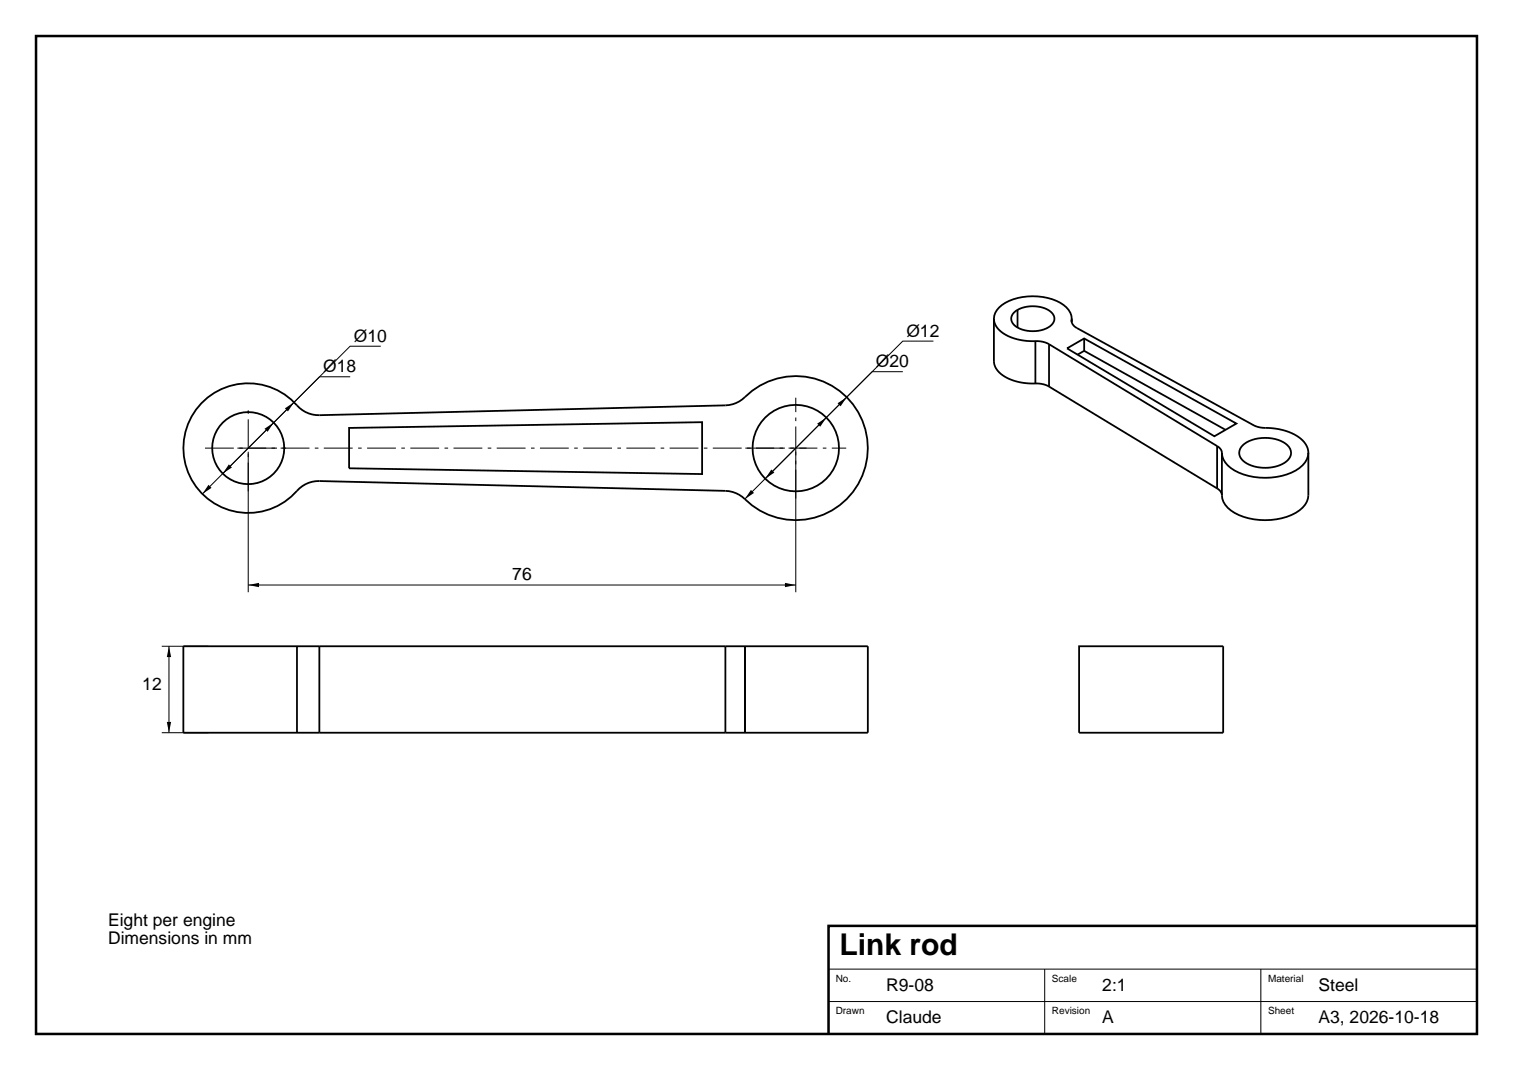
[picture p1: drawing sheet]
<svg xmlns="http://www.w3.org/2000/svg" width="420mm" height="297mm" viewBox="0 0 420 297" stroke-linecap="round" stroke-linejoin="round" font-family="sans-serif">
<path d="M10 10h400v277h-400zM410 257h-180v30" fill="none" stroke="#000" stroke-width=".7" stroke-linecap="butt"/>
<g fill="none" stroke="#000" stroke-width=".28">
<path d="M105.7 96.1h-8.5l-35.4 35.4M259.1 94.7h-8.5l-38.2 38.2M97.2 104.6h-8.5l-32.5 32.5M250.6 103.2h-8.5l-35.3 35.3M68.9 125.4v39M220.9 125.4v39M44.9 179.4h13M46.9 179.4v24M68.9 162.4h152M44.9 203.4h13M230 269h180M230 278h180"/>
<path d="M290 269v18M350 269v18"/>
</g>
<g fill="none" stroke="#000" stroke-width=".5">
<path d="M275.9 88.5v11.7a6.2 6.2 0 0 0 4.6 5.1 29 29 0 0 0 8.5 1.2l2.2 .8M281.5 86.7a8.5 8.5 0 0 1 10.5 .1 2.45 2.45 0 0 1-1.1 4.1 8.9 8.9 0 0 1-9.4-.7 2.21 2.21 0 0 1-.4-3zM282.5 86v4.9M287.4 94.7v11.7M291.2 95.5l-1.2-.5-1.4-.3a17.4 17.4 0 0 1-10.7-2.6 4.3 4.3 0 0 1 .2-7.4 16.3 16.3 0 0 1 17.2 0 4.2 4.2 0 0 1 2.2 3.9l.2 1.3 1.3 1.2 49 27 2.2 .6a18.2 18.2 0 0 1 11 3.2 4.8 4.8 0 0 1-.5 8 18.1 18.1 0 0 1-19 0 5.6 5.6 0 0 1-2.5-4.2M291.2 95.5l46.7 28.3M291.2 95.5v11.8M296.2 96.7l4.8-2.7 42.2 23.6-6.1 3.5zM297.5 88.5v.9M299.1 98.4l1.9-1 39.2 21.9M301 94v3.4M55.9 111.9a18.1 18.1 0 0 1 27.2 1.3 8 8 0 0 0 5.5 2l112.8-2.7a8 8 0 0 0 5.4-2.3 20 20 0 0 1 28.5 .4 20 20 0 0 1-.8 28.5 20 20 0 0 1-28.5-1.2 8 8 0 0 0-4.6-1.7l-112.8-2.7a8 8 0 0 0-6.2 2.7 18 18 0 0 1-25.7 1.5 18 18 0 0 1-.8-25.8z"/>
<path d="M96.9 118.8l98-1.6v14.4l-98-1.6zM291.2 107.3l46.7 28.3M337.9 135.6l.9 .9 .4 1M337.9 123.8l.9 .9 .4 1M337.9 123.8v11.8M339.2 125.7v11.8M345 123.6a10.4 10.4 0 0 1 12.4 0 2.64 2.64 0 0 1 .5 3.6l-.1 .1a9.7 9.7 0 0 1-13.3 0 2.67 2.67 0 0 1 .5-3.7zM363.2 125.7v11.8a6.4 6.4 0 0 1-4.7 5.4 18.4 18.4 0 0 1-16.8-1.2 5.6 5.6 0 0 1-2.5-4.2M82.4 179.4v24M88.6 179.4h-37.7v24h37.7M88.6 179.4h112.8M88.6 179.4v24"/>
<path d="M201.4 179.4h5.4M201.4 179.4v24M206.8 179.4h34.1v24h-34.1M206.8 179.4v24M299.5 179.4h40v24h-40zM88.6 203.4h112.8M201.4 203.4h5.4"/>
<circle cx="68.9" cy="124.4" r="10"/>
<circle cx="220.9" cy="124.4" r="12"/>
</g>
<path d="M56.9 124.4h24M65.9 124.4h158M68.9 136.4v-24M206.9 124.4h28M220.9 138.4v-28" fill="none" stroke="#000" stroke-width=".28" stroke-dasharray="8 1.5 1 1.5" stroke-linecap="butt"/>
<path d="M73.4 119l2.6-1.7-1.7 2.6zM79.1 113.4l2.5-1.7-1.7 2.5zM226.8 117.6l2.6-1.7-1.7 2.5zM232.5 111.9l2.5-1.7-1.7 2.6zM57.9 134.6l.8 .8-2.5 1.7zM63.5 128.9l.9 .9-2.6 1.7zM208.5 136l.8 .8-2.5 1.7zM214.1 130.3l.9 .9-2.6 1.7zM46.9 179.4l.6 3h-1.2zM68.9 162.4l3-.6v1.2zM217.9 161.8l3 .6-3 .6zM46.3 200.4h1.2l-.6 3z" fill="#000"/>
<text font-size="8.3" x="233" y="265">Link rod</text>
<g font-size="4.9">
<text x="98.2" y="94.9">Ø10</text>
<text x="251.6" y="93.5">Ø12</text>
<text x="243.1" y="102">Ø20</text>
<text x="89.7" y="103.4">Ø18</text>
<text x="142.2" y="160.9">76</text>
<text x="39.5" y="191.4">12</text>
<text x="30" y="257">Eight per engine</text>
<text x="30" y="262">Dimensions in mm</text>
<text x="246" y="275">R9-08</text>
<text x="306" y="275">2:1</text>
<text x="366" y="275">Steel</text>
<text x="246" y="284">Claude</text>
<text x="306" y="284">A</text>
<text x="366" y="284">A3, 2026-10-18</text>
</g>
<g font-size="2.8">
<text x="232" y="272.5">No.</text>
<text x="292" y="272.5">Scale</text>
<text x="352" y="272.5">Material</text>
<text x="232" y="281.5">Drawn</text>
<text x="292" y="281.5">Revision</text>
<text x="352" y="281.5">Sheet</text>
</g>
</svg>
